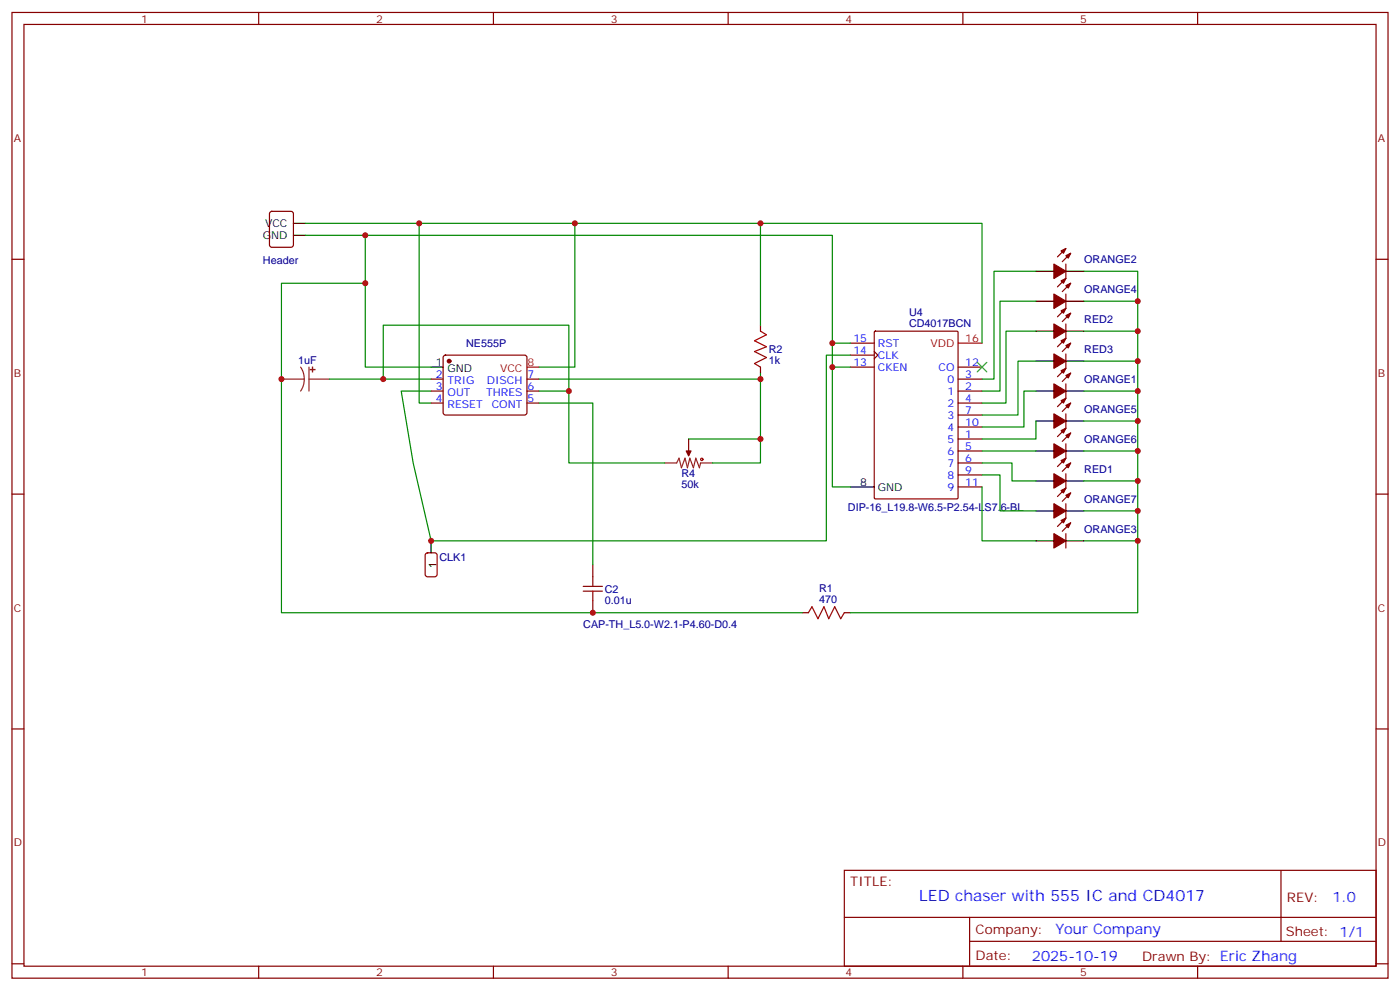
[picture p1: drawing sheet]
<svg xmlns="http://www.w3.org/2000/svg" width="412mm" height="292mm" viewBox="0 0 412 292" stroke-linecap="round" stroke-linejoin="round" font-family="sans-serif">
<g fill="none" stroke="#870000" stroke-width=".35">
<path d="M3.5 3.7h405.4v284.3h-405.4zM7.1 7.2h398.2v277.3h-398.2zM76.2 3.7v3.5M145.3 3.7v3.5M214.5 3.7v3.5M283.6 3.7v3.5M352.8 3.7v3.5M3.5 76.3h3.6M79.6 62.4l.5-.2h5.6l.7 .5v9.4l-.4 .7h-5.9l-.7-.4v-9.5zM314 77.8v4.2l-2.5 2.5M314 73.2l-2.5 2.4M315.4 74.6l-2.5 2.4"/>
<path d="M405.3 76.3h3.6M224 95.7v1.8M257.6 97.7l.3-.2h24l.3 .2v48.8l-.2 .3-24.1 .1-.3-.2zM314 86.6v4.2l-2.5 2.5M314 95.4v4.2l-2.5 2.5M315.4 83.4l-2.5 2.5M315.4 92.2l-2.5 2.5M127 111.6h3.5M127 115.1h3.5M127 118.7h3.5M130.8 104.8l.4-.2h23.3l.5 .2 .2 .5v16.5l-.7 .4-23.5-.1-.5-.6v-16.2zM155.2 111.6h3.5"/>
<path d="M155.2 115.1h3.5M155.2 118.7h3.5M224 108.1v1.8M250.5 108.1h7M250.5 101h7M250.5 104.6h7M257.5 103.5l1.1 1.1-1.1 1M282.2 111.6h7.1M282.2 115.1h7.1M282.2 118.7h7.1M282.2 108.1h7.1M314 104.2v4.2l-2.5 2.5"/>
<path d="M314 113v4.3l-2.5 2.4M315.4 109.9l-2.5 2.4M315.4 101l-2.5 2.5M315.4 118.7l-2.5 2.4M202.8 129.3v3.5M282.2 129.3h7.1M282.2 132.8h7.1M282.2 136.3h7.1M282.2 122.2h7.1M282.2 139.8h7.1M282.2 125.7h7.1M314 121.8v4.3l-2.5 2.5"/>
<path d="M314 130.7v4.2l-2.5 2.5M314 139.5v4.2l-2.5 2.5M315.4 136.3l-2.5 2.5M315.4 127.5l-2.5 2.5M3.5 145.5h3.6M282.2 143.4h7.1M314 148.3v4.2l-2.5 2.5M314 157.1v4.3M315.4 154l-2.5 2.4M315.4 145.1l-2.5 2.5M405.3 145.5h3.6M174.6 166.3v3.5"/>
<path d="M174.6 176.9v3.5M236.4 180.4h1.7M248.7 180.4h1.8M3.5 214.6h3.6M405.3 214.6h3.6M248.7 256.3h156.6v28.2h-156.6zM377.3 256.3v20.9M248.7 270.1h156.5M285.6 277.2h119.6M285.6 270.1v14.1M3.5 283.8h3.6M76.2 284.5v3.5"/>
<path d="M145.3 284.5v3.5M214.5 284.5v3.5M283.6 284.5v3.5M352.8 284.5v3.5M405.3 283.8h3.6"/>
</g>
<g fill="#870000" stroke="#870000" stroke-width=".35">
<path d="M202.1 132.8h1.5l-.8 1.4z"/>
<path d="M312.6 109.1l1.4-.7-.7 1.5z"/>
<path d="M314 110.6l1.4-.7-.7 1.4z"/>
<path d="M310.4 113l3.6 2.1-3.6 2.2z"/>
<path d="M312.6 135.6l1.4-.7-.7 1.4z"/>
<path d="M314 137l1.4-.7-.7 1.4z"/>
<path d="M310.4 139.5l3.6 2.1-3.6 2.1z"/>
<path d="M312.6 73.9l1.4-.7-.7 1.4z"/>
<path d="M314 75.3l1.4-.7-.7 1.4z"/>
<path d="M310.4 77.8l3.6 2.1-3.6 2.1z"/>
<path d="M312.6 153.2l1.4-.7-.7 1.5z"/>
<path d="M314 154.7l1.4-.7-.7 1.4z"/>
<path d="M310.4 157.1l3.6 2.1-3.6 2.2z"/>
<path d="M312.6 82.7l1.4-.7-.7 1.4z"/>
<path d="M314 84.1l1.4-.7-.7 1.4z"/>
<path d="M310.4 86.6l3.6 2.1-3.6 2.1z"/>
<path d="M312.6 91.5l1.4-.7-.7 1.4z"/>
<path d="M314 92.9l1.4-.7-.7 1.4z"/>
<path d="M310.4 95.4l3.6 2.1-3.6 2.1z"/>
<path d="M312.6 100.3l1.4-.7-.7 1.4z"/>
<path d="M314 101.7l1.4-.7-.7 1.4z"/>
<path d="M310.4 104.2l3.6 2.1-3.6 2.1z"/>
<path d="M312.6 118l1.4-.7-.7 1.4z"/>
<path d="M314 119.4l1.4-.7-.7 1.4z"/>
<path d="M310.4 121.8l3.6 2.2-3.6 2.1z"/>
<path d="M312.6 126.8l1.4-.7-.7 1.4z"/>
<path d="M314 128.2l1.4-.7-.7 1.4z"/>
<path d="M310.4 130.7l3.6 2.1-3.6 2.1z"/>
<path d="M312.6 144.4l1.4-.7-.7 1.4z"/>
<path d="M314 145.8l1.4-.7-.7 1.4z"/>
<path d="M310.4 148.3l3.6 2.1-3.6 2.1z"/>
<circle cx="132.3" cy="106.3" r=".53"/>
</g>
<g fill="none" stroke="#000" stroke-width=".35">
<path d="M86.4 69.3h3.6M86.4 65.8h3.6M305.2 79.9h5.2M314 79.9h5.3M305.2 88.7h5.2M305.2 97.5h5.2M314 88.7h5.3M314 97.5h5.3M127 108.1h3.5M305.2 115.1h5.2M305.2 106.3h5.2M314 115.1h5.3"/>
<path d="M314 106.3h5.3M305.2 124h5.2M305.2 132.8h5.2M314 124h5.3M314 132.8h5.3M127 159.2v3.6M250.5 143.4h7M305.2 141.6h5.2M305.2 159.2h5.2M305.2 150.4h5.2M314 141.6h5.3M314 159.2h5.3"/>
<path d="M314 150.4h5.3"/>
</g>
<path d="M155.2 108.1h3.5M282.2 101h7.1" fill="none" stroke="#f00" stroke-width=".35"/>
<path d="M82.9 111.6h6.7M88.5 108.1l.9 1.7 .2 1.8M89.6 111.6l-.2 1.9-.9 1.6M91 111.6h6M91 108.1v7M195.8 136.3h3.5l.7-1.4 .7 2.8 1.1-2.8 .7 2.8 .7-2.8 1.1 2.8 .7-2.8 1 2.8 .4-1.4h3.5M202.8 132.8v1.4" fill="none" stroke="#8c2424" stroke-width=".35"/>
<g fill="#8c2424" stroke="#8c2424" stroke-width=".35">
<path d="M92 108.1l.1 1.4z"/>
<path d="M91.4 108.8h1.4z"/>
</g>
<g fill="none" stroke="#a10000" stroke-width=".35">
<path d="M224 97.5l1.8 1.1-3.6 1.7 3.6 1.8-3.6 1.4 3.6 1.8-3.6 1.7 1.8 1.1M171.8 174.1h5.6M171.8 172.6h5.6M174.6 169.8v2.8M174.6 174.1v2.8M238.1 180.4l1.1-1.8 1.7 3.6 1.8-3.6 1.4 3.6 1.8-3.6 1.7 3.6 1.1-1.8"/>
<circle cx="206.7" cy="135.3" r=".35"/>
</g>
<path d="M125.5 163l.4-.2h2.2l.6 .4 .1 5.9-.5 .7h-2.4l-.6-.4-.1-5.9z" fill="none" stroke="#900" stroke-width=".35"/>
<path d="M287.9 106.7l2.8 2.8M290.7 106.7l-2.8 2.8" fill="none" stroke="#3c3" stroke-width=".35"/>
<g fill="none" stroke="#008700" stroke-width=".35">
<path d="M90 69.3h155.2v31.7h5.3M90 65.8h199.3v35.2M107.6 69.3v38.8h19.4M123.5 65.8v52.9h3.5M169.3 65.8v42.3h-10.6M224 65.8v29.9M305.2 79.9h-12.4v31.7h-3.5M319.3 79.9h15.8v100.5h-84.6M107.6 83.4h-24.7v97h153.5M305.2 97.5h-8.9v21.2h-7M305.2 88.7h-10.6v26.4h-5.3M319.3 88.7h15.8"/>
<path d="M319.3 97.5h15.8M97 111.6h30M112.9 111.6v-15.9h54.7v40.6h28.2M158.7 118.7h15.9v47.6M158.7 111.6h65.3M158.7 115.1h8.9M224 109.9v26.4h-14.1M245.2 101v42.4h5.3M245.2 108.1h5.3M250.5 104.6h-7.1v54.6h-116.4l-5.3-22.9-3.5-21.2h8.8M305.2 115.1h-3.6v10.6h-12.3M305.2 106.3h-5.3v15.9h-10.6"/>
<path d="M319.3 106.3h15.8M319.3 115.1h15.8M202.8 129.3h21.2M289.3 139.8h5.3v10.6h10.6M289.3 136.3h8.8v5.3h7.1M289.3 132.8h15.9M305.2 124v5.3h-15.9M319.3 124h15.8M319.3 132.8h15.8M289.3 143.4v15.8h15.9M319.3 141.6h15.8M319.3 150.4h15.8"/>
<path d="M319.3 159.2h15.8"/>
</g>
<g fill="#c00">
<circle cx="107.6" cy="69.3" r=".88"/>
<circle cx="107.6" cy="83.4" r=".88"/>
<circle cx="82.9" cy="111.6" r=".88"/>
<circle cx="174.6" cy="180.4" r=".88"/>
<circle cx="335.1" cy="88.7" r=".88"/>
<circle cx="335.1" cy="97.5" r=".88"/>
<circle cx="335.1" cy="106.3" r=".88"/>
<circle cx="335.1" cy="115.1" r=".88"/>
<circle cx="335.1" cy="124" r=".88"/>
<circle cx="335.1" cy="132.8" r=".88"/>
<circle cx="335.1" cy="141.6" r=".88"/>
<circle cx="335.1" cy="150.4" r=".88"/>
<circle cx="335.1" cy="159.2" r=".88"/>
<circle cx="127" cy="159.2" r=".88"/>
<circle cx="245.2" cy="101" r=".88"/>
<circle cx="245.2" cy="108.1" r=".88"/>
<circle cx="123.5" cy="65.8" r=".88"/>
<circle cx="112.9" cy="111.6" r=".88"/>
<circle cx="167.6" cy="115.1" r=".88"/>
<circle cx="224" cy="129.3" r=".88"/>
<circle cx="224" cy="65.8" r=".88"/>
<circle cx="224" cy="111.6" r=".88"/>
<circle cx="169.3" cy="65.8" r=".88"/>
</g>
<text font-size="4.6" fill="#00f" x="270.8" y="265.3">LED chaser with 555 IC and CD4017</text>
<g font-size="4.2" fill="#00f">
<text x="392.5" y="265.5">1.0</text>
<text x="310.9" y="275.1">Your Company</text>
<text x="304" y="282.9">2025-10-19</text>
</g>
<g font-size="3.9" fill="#800">
<text x="250.5" y="260.8">TITLE:</text>
<text x="379.1" y="265.5">REV:</text>
<text x="287.4" y="275">Company:</text>
<text x="378.7" y="275.7">Sheet: 1/1</text>
<text x="287.4" y="282.7">Date:</text>
<text x="336.4" y="282.8">Drawn By: Eric Zhang</text>
</g>
<g font-size="3.2" fill="#800">
<text x="41.6" y="6.7">1</text>
<text x="110.8" y="6.7">2</text>
<text x="179.9" y="6.7">3</text>
<text x="249.1" y="6.7">4</text>
<text x="318.2" y="6.7">5</text>
<text x="4.1" y="41.8">A</text>
<text x="405.9" y="41.8">A</text>
<text x="4.1" y="110.9">B</text>
<text x="405.9" y="110.9">B</text>
<text x="4.1" y="180.1">C</text>
<text x="405.9" y="180.1">C</text>
<text x="4.1" y="249.2">D</text>
<text x="405.9" y="249.2">D</text>
<text x="41.6" y="287.5">1</text>
<text x="110.8" y="287.5">2</text>
<text x="179.9" y="287.5">3</text>
<text x="249.1" y="287.5">4</text>
<text x="318.2" y="287.5">5</text>
</g>
<g font-size="3.2">
<text x="77.4" y="70.3">GND</text>
<text x="78.1" y="66.8">VCC</text>
<text x="128.3" y="107.7">1</text>
<text x="131.8" y="109.5">GND</text>
<text x="253.4" y="143">8</text>
<text x="258.6" y="144.4">GND</text>
<text x="128.6" y="167.4" transform="rotate(-90 128.6 167.4)">1</text>
</g>
<g font-size="3.2" fill="#000080">
<text x="77.5" y="77.7">Header</text>
<text x="319.4" y="77.5">ORANGE2</text>
<text x="319.4" y="86.3">ORANGE4</text>
<text x="267.8" y="93.2">U4</text>
<text x="319.4" y="95.1">RED2</text>
<text x="267.8" y="96.3">CD4017BCN</text>
<text x="87.9" y="107">1uF</text>
<text x="137.3" y="102.1">NE555P</text>
<text x="226.5" y="107.1">1k</text>
<text x="226.5" y="104">R2</text>
<text x="319.4" y="103.9">RED3</text>
<text x="319.4" y="112.8">ORANGE1</text>
<text x="319.4" y="121.6">ORANGE5</text>
<text x="319.4" y="130.4">ORANGE6</text>
<text x="200.7" y="143.7">50k</text>
<text x="200.7" y="140.5">R4</text>
<text x="319.4" y="139.2">RED1</text>
<text x="319.4" y="148">ORANGE7</text>
<text x="249.8" y="150.4">DIP-16_L19.8-W6.5-P2.54-LS7.6-BL</text>
<text x="319.4" y="156.9">ORANGE3</text>
<text x="129.5" y="165.3">CLK1</text>
<text x="178.2" y="177.7">0.01u</text>
<text x="178.2" y="174.5">C2</text>
<text x="241.3" y="177.6">470</text>
<text x="241.3" y="174.4">R1</text>
<text x="171.8" y="184.9">CAP-TH_L5.0-W2.1-P4.60-D0.4</text>
</g>
<g font-size="3.2" fill="#00f">
<text x="251.4" y="100.7">15</text>
<text x="251.4" y="104.2">14</text>
<text x="251.4" y="107.7">13</text>
<text x="258.6" y="102.1">RST</text>
<text x="258.6" y="105.6">CLK</text>
<text x="284.3" y="107.7">12</text>
<text x="128.3" y="111.3">2</text>
<text x="131.8" y="113">TRIG</text>
<text x="143.4" y="113">DISCH</text>
<text x="155.4" y="111.3">7</text>
<text x="258.6" y="109.1">CKEN</text>
<text x="276.4" y="109.1">CO</text>
<text x="279.1" y="112.7">0</text>
<text x="284.3" y="111.3">3</text>
<text x="128.3" y="114.8">3</text>
<text x="128.3" y="118.3">4</text>
<text x="131.8" y="116.6">OUT</text>
<text x="143.2" y="116.6">THRES</text>
<text x="155.4" y="118.3">5</text>
<text x="155.4" y="114.8">6</text>
<text x="279.1" y="116.2">1</text>
<text x="279.1" y="119.7">2</text>
<text x="284.3" y="114.8">2</text>
<text x="284.3" y="118.3">4</text>
<text x="131.8" y="120.1">RESET</text>
<text x="144.9" y="120.1">CONT</text>
<text x="279.1" y="123.3">3</text>
<text x="284.3" y="121.8">7</text>
<text x="284.3" y="125.4">10</text>
<text x="279.1" y="130.3">5</text>
<text x="279.1" y="126.8">4</text>
<text x="284.3" y="128.9">1</text>
<text x="279.1" y="133.8">6</text>
<text x="279.1" y="137.4">7</text>
<text x="284.3" y="132.4">5</text>
<text x="284.3" y="136">6</text>
<text x="279.1" y="140.9">8</text>
<text x="284.3" y="139.5">9</text>
<text x="284.3" y="143">11</text>
<text x="279.1" y="144.4">9</text>
</g>
<g font-size="3.2" fill="#f00">
<text x="284.3" y="100.7">16</text>
<text x="155.4" y="107.7">8</text>
<text x="274.1" y="102.1">VDD</text>
<text x="147.3" y="109.5">VCC</text>
</g>
</svg>
